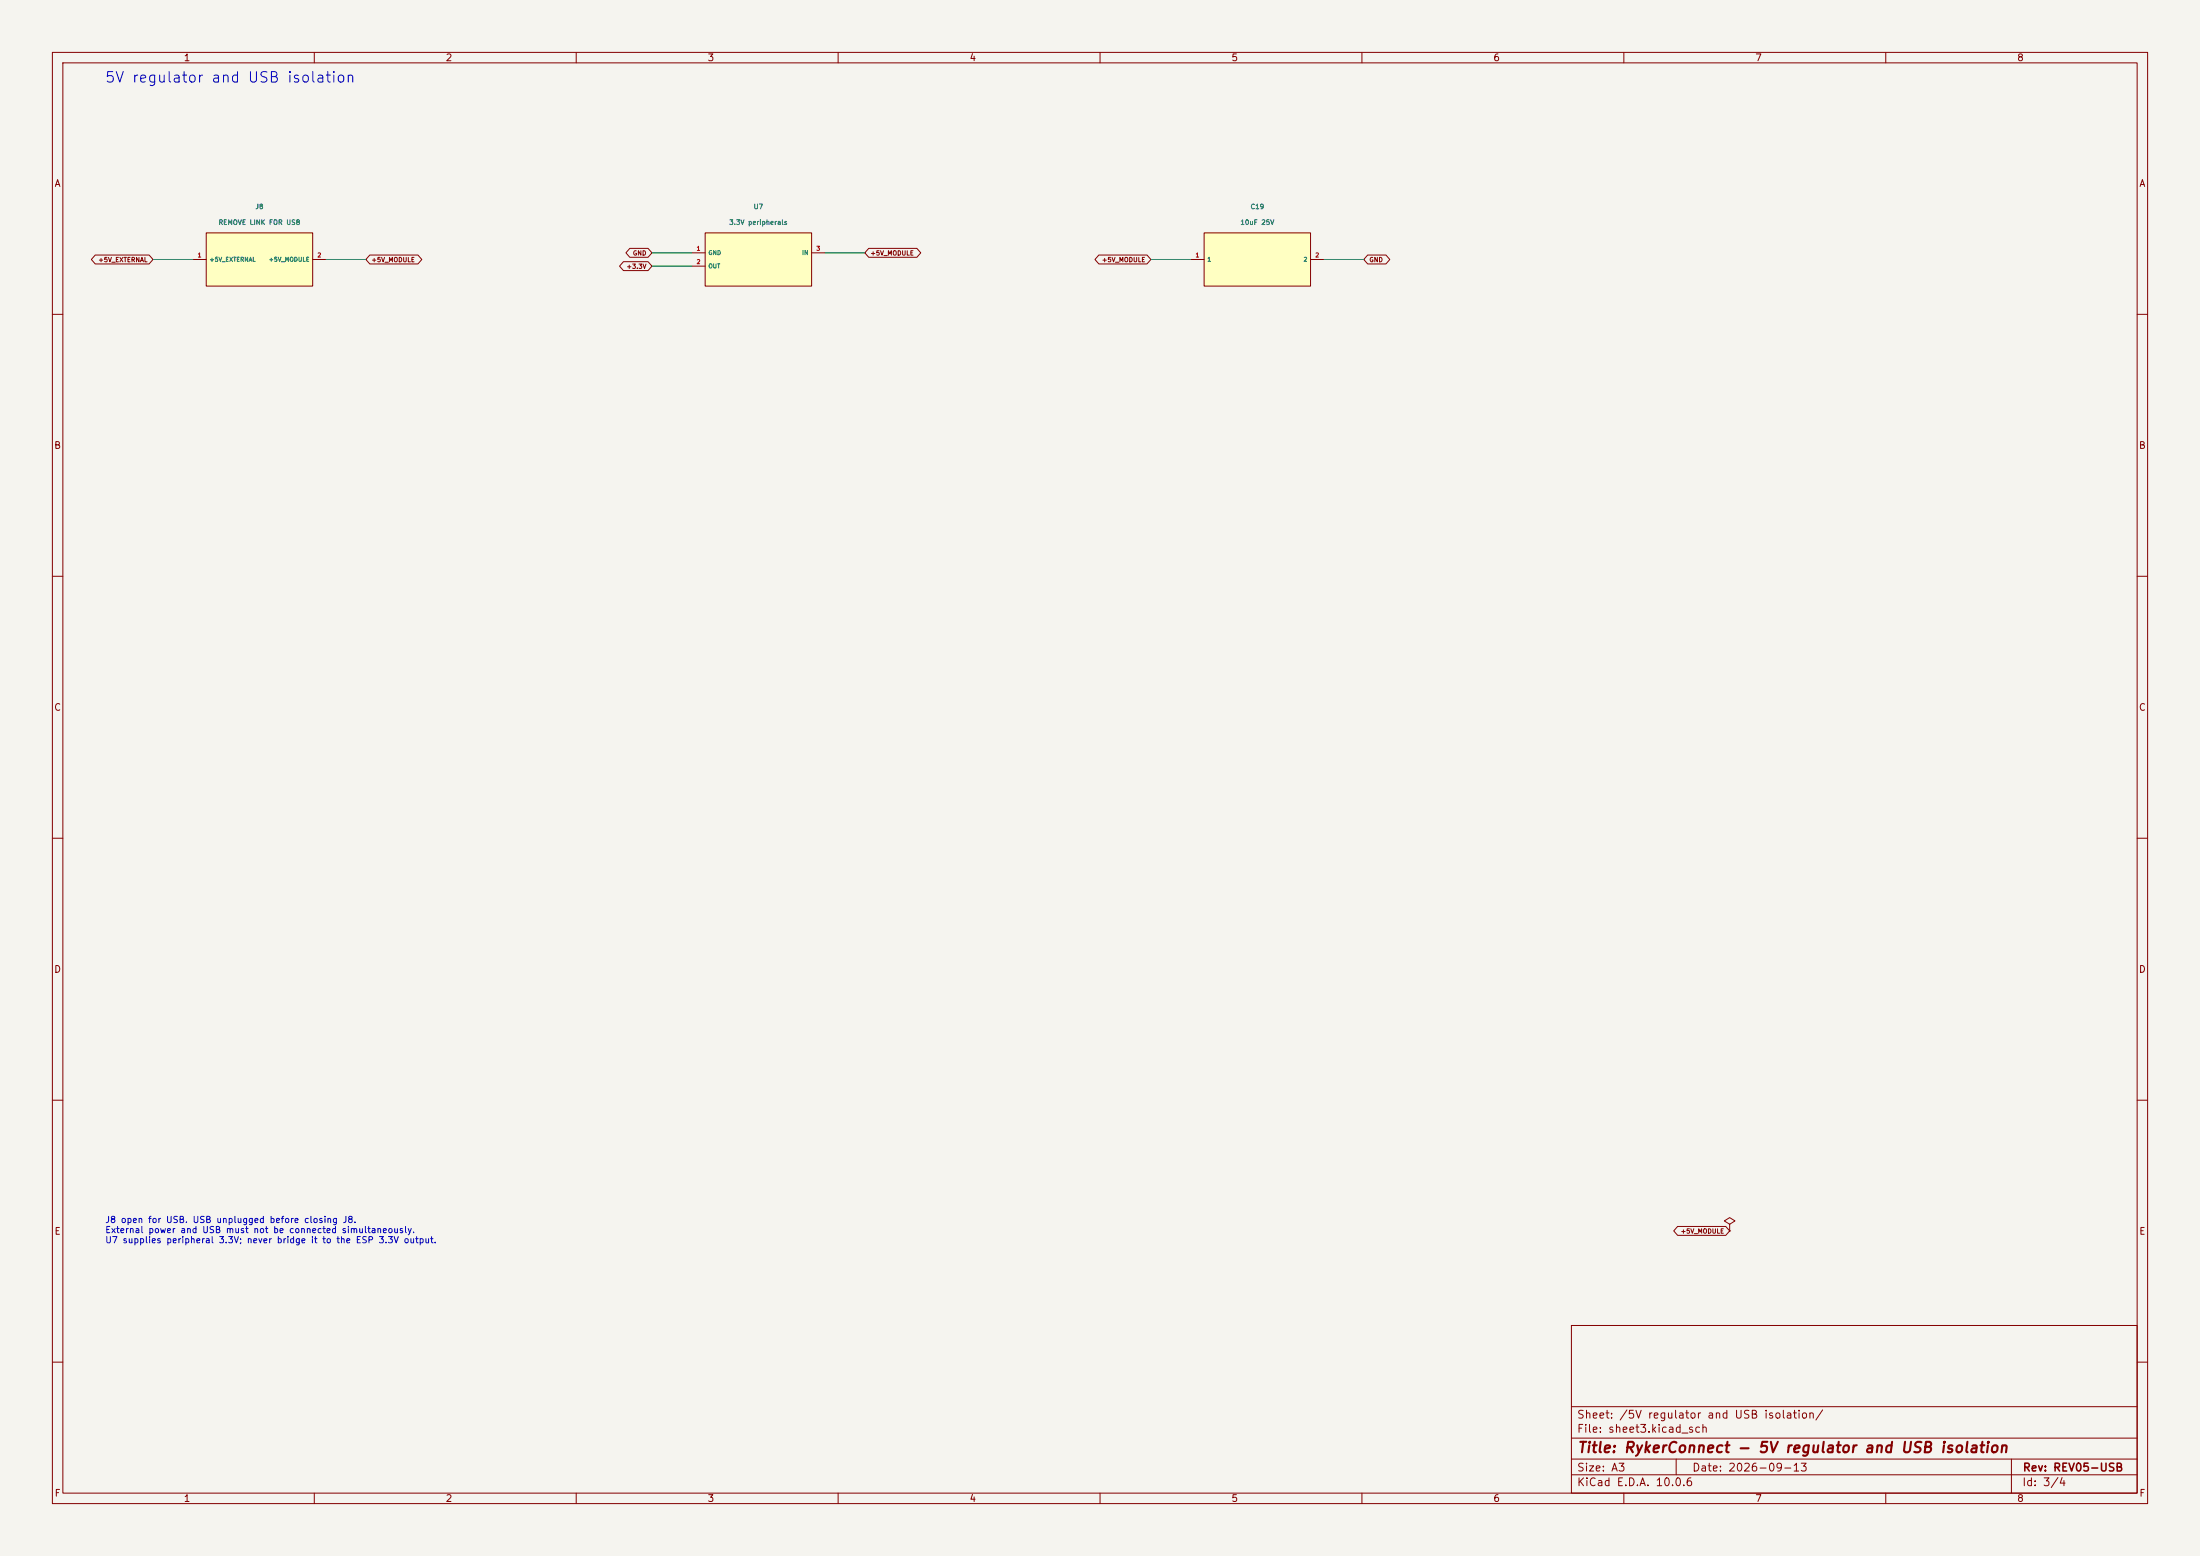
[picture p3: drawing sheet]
(kicad_sch
 (version 20250114)
 (generator "eeschema")
 (paper "A3")
 (title_block
  (title "RykerConnect - 5V regulator and USB isolation")
  (date "2026-09-13")
  (rev "REV05-USB"))
 (lib_symbols
  (symbol "RykerConnect:J8"
   (pin_names
    (offset 0.5)) (in_bom yes) (on_board yes)
   (property "Reference" "J8" (at 0 10.08 0) (effects (font (size 0.9 0.9))))
   (property "Value" "REMOVE LINK FOR USB" (at 0 7.08 0) (effects (font (size 0.9 0.9))))
   (symbol "J8_0_1"
    (rectangle (start -10.16 5.08) (end 10.16 -5.08) (stroke (width 0) (type default)) (fill (type background))))
   (symbol "J8_1_1"
    (pin passive line (at -12.7 0.0 0) (length 2.54) (name "+5V_EXTERNAL" (effects (font (size 0.8 0.8)))) (number "1" (effects (font (size 0.8 0.8)))))
    (pin passive line (at 12.7 0.0 180) (length 2.54) (name "+5V_MODULE" (effects (font (size 0.8 0.8)))) (number "2" (effects (font (size 0.8 0.8)))))))
  (symbol "RykerConnect:U7"
   (pin_names
    (offset 0.5)) (in_bom yes) (on_board yes)
   (property "Reference" "U7" (at 0 10.08 0) (effects (font (size 0.9 0.9))))
   (property "Value" "3.3V peripherals" (at 0 7.08 0) (effects (font (size 0.9 0.9))))
   (symbol "U7_0_1"
    (rectangle (start -10.16 5.08) (end 10.16 -5.08) (stroke (width 0) (type default)) (fill (type background))))
   (symbol "U7_1_1"
    (pin power_in line (at -12.7 1.27 0) (length 2.54) (name "GND" (effects (font (size 0.8 0.8)))) (number "1" (effects (font (size 0.8 0.8)))))
    (pin power_out line (at -12.7 -1.27 0) (length 2.54) (name "OUT" (effects (font (size 0.8 0.8)))) (number "2" (effects (font (size 0.8 0.8)))))
    (pin power_in line (at 12.7 1.27 180) (length 2.54) (name "IN" (effects (font (size 0.8 0.8)))) (number "3" (effects (font (size 0.8 0.8)))))))
  (symbol "RykerConnect:C19"
   (pin_names
    (offset 0.5)) (in_bom yes) (on_board yes)
   (property "Reference" "C19" (at 0 10.08 0) (effects (font (size 0.9 0.9))))
   (property "Value" "10uF 25V" (at 0 7.08 0) (effects (font (size 0.9 0.9))))
   (symbol "C19_0_1"
    (rectangle (start -10.16 5.08) (end 10.16 -5.08) (stroke (width 0) (type default)) (fill (type background))))
   (symbol "C19_1_1"
    (pin passive line (at -12.7 0.0 0) (length 2.54) (name "1" (effects (font (size 0.8 0.8)))) (number "1" (effects (font (size 0.8 0.8)))))
    (pin passive line (at 12.7 0.0 180) (length 2.54) (name "2" (effects (font (size 0.8 0.8)))) (number "2" (effects (font (size 0.8 0.8)))))))
  (symbol "power:PWR_FLAG"
   (power global)
   (pin_numbers (hide yes))
   (pin_names
    (offset 0) (hide yes)) (exclude_from_sim no) (in_bom yes) (on_board yes)
   (in_pos_files yes)
   (duplicate_pin_numbers_are_jumpers no)
   (property "Reference" "#FLG" (at 0 1.905 0) (show_name no) (do_not_autoplace no) (hide yes) (effects (font (size 1.27 1.27))))
   (property "Value" "PWR_FLAG" (at 0 3.81 0) (show_name no) (do_not_autoplace no) (effects (font (size 1.27 1.27))))
   (property "Footprint" "" (at 0 0 0) (show_name no) (do_not_autoplace no) (hide yes) (effects (font (size 1.27 1.27))))
   (property "Datasheet" "" (at 0 0 0) (show_name no) (do_not_autoplace no) (hide yes) (effects (font (size 1.27 1.27))))
   (property "Description" "Special symbol for telling ERC where power comes from" (at 0 0 0) (show_name no) (do_not_autoplace no) (hide yes) (effects (font (size 1.27 1.27))))
   (symbol "PWR_FLAG_0_0"
    (pin power_out line (at 0 0 90) (length 0) (name "" (effects (font (size 1.27 1.27)))) (number "1" (effects (font (size 1.27 1.27))))))
   (symbol "PWR_FLAG_0_1"
    (polyline (pts (xy 0 0) (xy 0 1.27) (xy -1.016 1.905) (xy 0 2.54) (xy 1.016 1.905) (xy 0 1.27)) (stroke (width 0) (type default)) (fill (type none))))
   (embedded_fonts no)))
 (text "5V regulator and USB isolation"
  (at 20 15 0)
  (effects (font (size 2 2)) (justify left)))
 (wire
  (pts (xy 36.83 49.53) (xy 29.21 49.53))
  (stroke (width 0) (type default)))
 (global_label "+5V_EXTERNAL"
  (shape bidirectional)
  (at 29.21 49.53 180)
  (effects (font (size 0.85 0.85)) (justify right)))
 (wire
  (pts (xy 62.23 49.53) (xy 69.85 49.53))
  (stroke (width 0) (type default)))
 (global_label "+5V_MODULE"
  (shape bidirectional)
  (at 69.85 49.53 0)
  (effects (font (size 0.85 0.85)) (justify left)))
 (symbol
  (lib_id "RykerConnect:J8")
  (at 49.53 49.53 0)
  (unit 1)
  (in_bom yes)
  (on_board yes)
  (dnp no)
  (property "Reference" "J8" (at 49.53 39.45 0) (effects (font (size 0.9 0.9))))
  (property "Value" "REMOVE LINK FOR USB" (at 49.53 42.45 0) (effects (font (size 0.9 0.9))))
  (property "Footprint" "RykerConnect:J8_PinHeader_1x02_P2.54mm_Vertical" (at 49.53 49.53 0) (effects (font (size 0.9 0.9)) (hide yes)))
  (property "MPN" "5AML4-11560-102-W0" (at 49.53 49.53 0) (effects (font (size 0.9 0.9)) (hide yes)))
  (property "LCSC" "C29780898" (at 49.53 49.53 0) (effects (font (size 0.9 0.9)) (hide yes))))
 (wire
  (pts (xy 132.08 48.26) (xy 124.46 48.26))
  (stroke (width 0) (type default)))
 (global_label "GND"
  (shape bidirectional)
  (at 124.46 48.26 180)
  (effects (font (size 0.85 0.85)) (justify right)))
 (wire
  (pts (xy 132.08 50.8) (xy 124.46 50.8))
  (stroke (width 0) (type default)))
 (global_label "+3.3V"
  (shape bidirectional)
  (at 124.46 50.8 180)
  (effects (font (size 0.85 0.85)) (justify right)))
 (wire
  (pts (xy 157.48 48.26) (xy 165.1 48.26))
  (stroke (width 0) (type default)))
 (global_label "+5V_MODULE"
  (shape bidirectional)
  (at 165.1 48.26 0)
  (effects (font (size 0.85 0.85)) (justify left)))
 (symbol
  (lib_id "RykerConnect:U7")
  (at 144.78 49.53 0)
  (unit 1)
  (in_bom yes)
  (on_board yes)
  (dnp no)
  (property "Reference" "U7" (at 144.78 39.45 0) (effects (font (size 0.9 0.9))))
  (property "Value" "3.3V peripherals" (at 144.78 42.45 0) (effects (font (size 0.9 0.9))))
  (property "Footprint" "RykerConnect:U7_SOT-223-3_TabPin2" (at 144.78 49.53 0) (effects (font (size 0.9 0.9)) (hide yes)))
  (property "MPN" "TLV1117LV33DCYR" (at 144.78 49.53 0) (effects (font (size 0.9 0.9)) (hide yes)))
  (property "LCSC" "C15578" (at 144.78 49.53 0) (effects (font (size 0.9 0.9)) (hide yes))))
 (wire
  (pts (xy 227.33 49.53) (xy 219.71 49.53))
  (stroke (width 0) (type default)))
 (global_label "+5V_MODULE"
  (shape bidirectional)
  (at 219.71 49.53 180)
  (effects (font (size 0.85 0.85)) (justify right)))
 (wire
  (pts (xy 252.73 49.53) (xy 260.35 49.53))
  (stroke (width 0) (type default)))
 (global_label "GND"
  (shape bidirectional)
  (at 260.35 49.53 0)
  (effects (font (size 0.85 0.85)) (justify left)))
 (symbol
  (lib_id "RykerConnect:C19")
  (at 240.03 49.53 0)
  (unit 1)
  (in_bom yes)
  (on_board yes)
  (dnp no)
  (property "Reference" "C19" (at 240.03 39.45 0) (effects (font (size 0.9 0.9))))
  (property "Value" "10uF 25V" (at 240.03 42.45 0) (effects (font (size 0.9 0.9))))
  (property "Footprint" "RykerConnect:C19_C_0603_1608Metric" (at 240.03 49.53 0) (effects (font (size 0.9 0.9)) (hide yes)))
  (property "MPN" "CL10A106MA8NRNC" (at 240.03 49.53 0) (effects (font (size 0.9 0.9)) (hide yes)))
  (property "LCSC" "C96446" (at 240.03 49.53 0) (effects (font (size 0.9 0.9)) (hide yes))))
 (text "J8 open for USB. USB unplugged before closing J8.\nExternal power and USB must not be connected simultaneously.\nU7 supplies peripheral 3.3V; never bridge it to the ESP 3.3V output."
  (at 20 235 0)
  (effects (font (size 1.2 1.2)) (justify left)))
 (symbol
  (lib_id "power:PWR_FLAG")
  (at 330.2 234.95 0)
  (unit 1)
  (in_bom no)
  (on_board yes)
  (dnp no)
  (property "Reference" "#FLG3330.2" (at 330.2 234.95 0) (effects (font (size 0.9 0.9)) (hide yes)))
  (property "Value" "PWR_FLAG" (at 330.2 234.95 0) (effects (font (size 0.9 0.9)) (hide yes))))
 (global_label "+5V_MODULE"
  (shape bidirectional)
  (at 330.2 234.95 180)
  (effects (font (size 0.85 0.85)) (justify right))))
